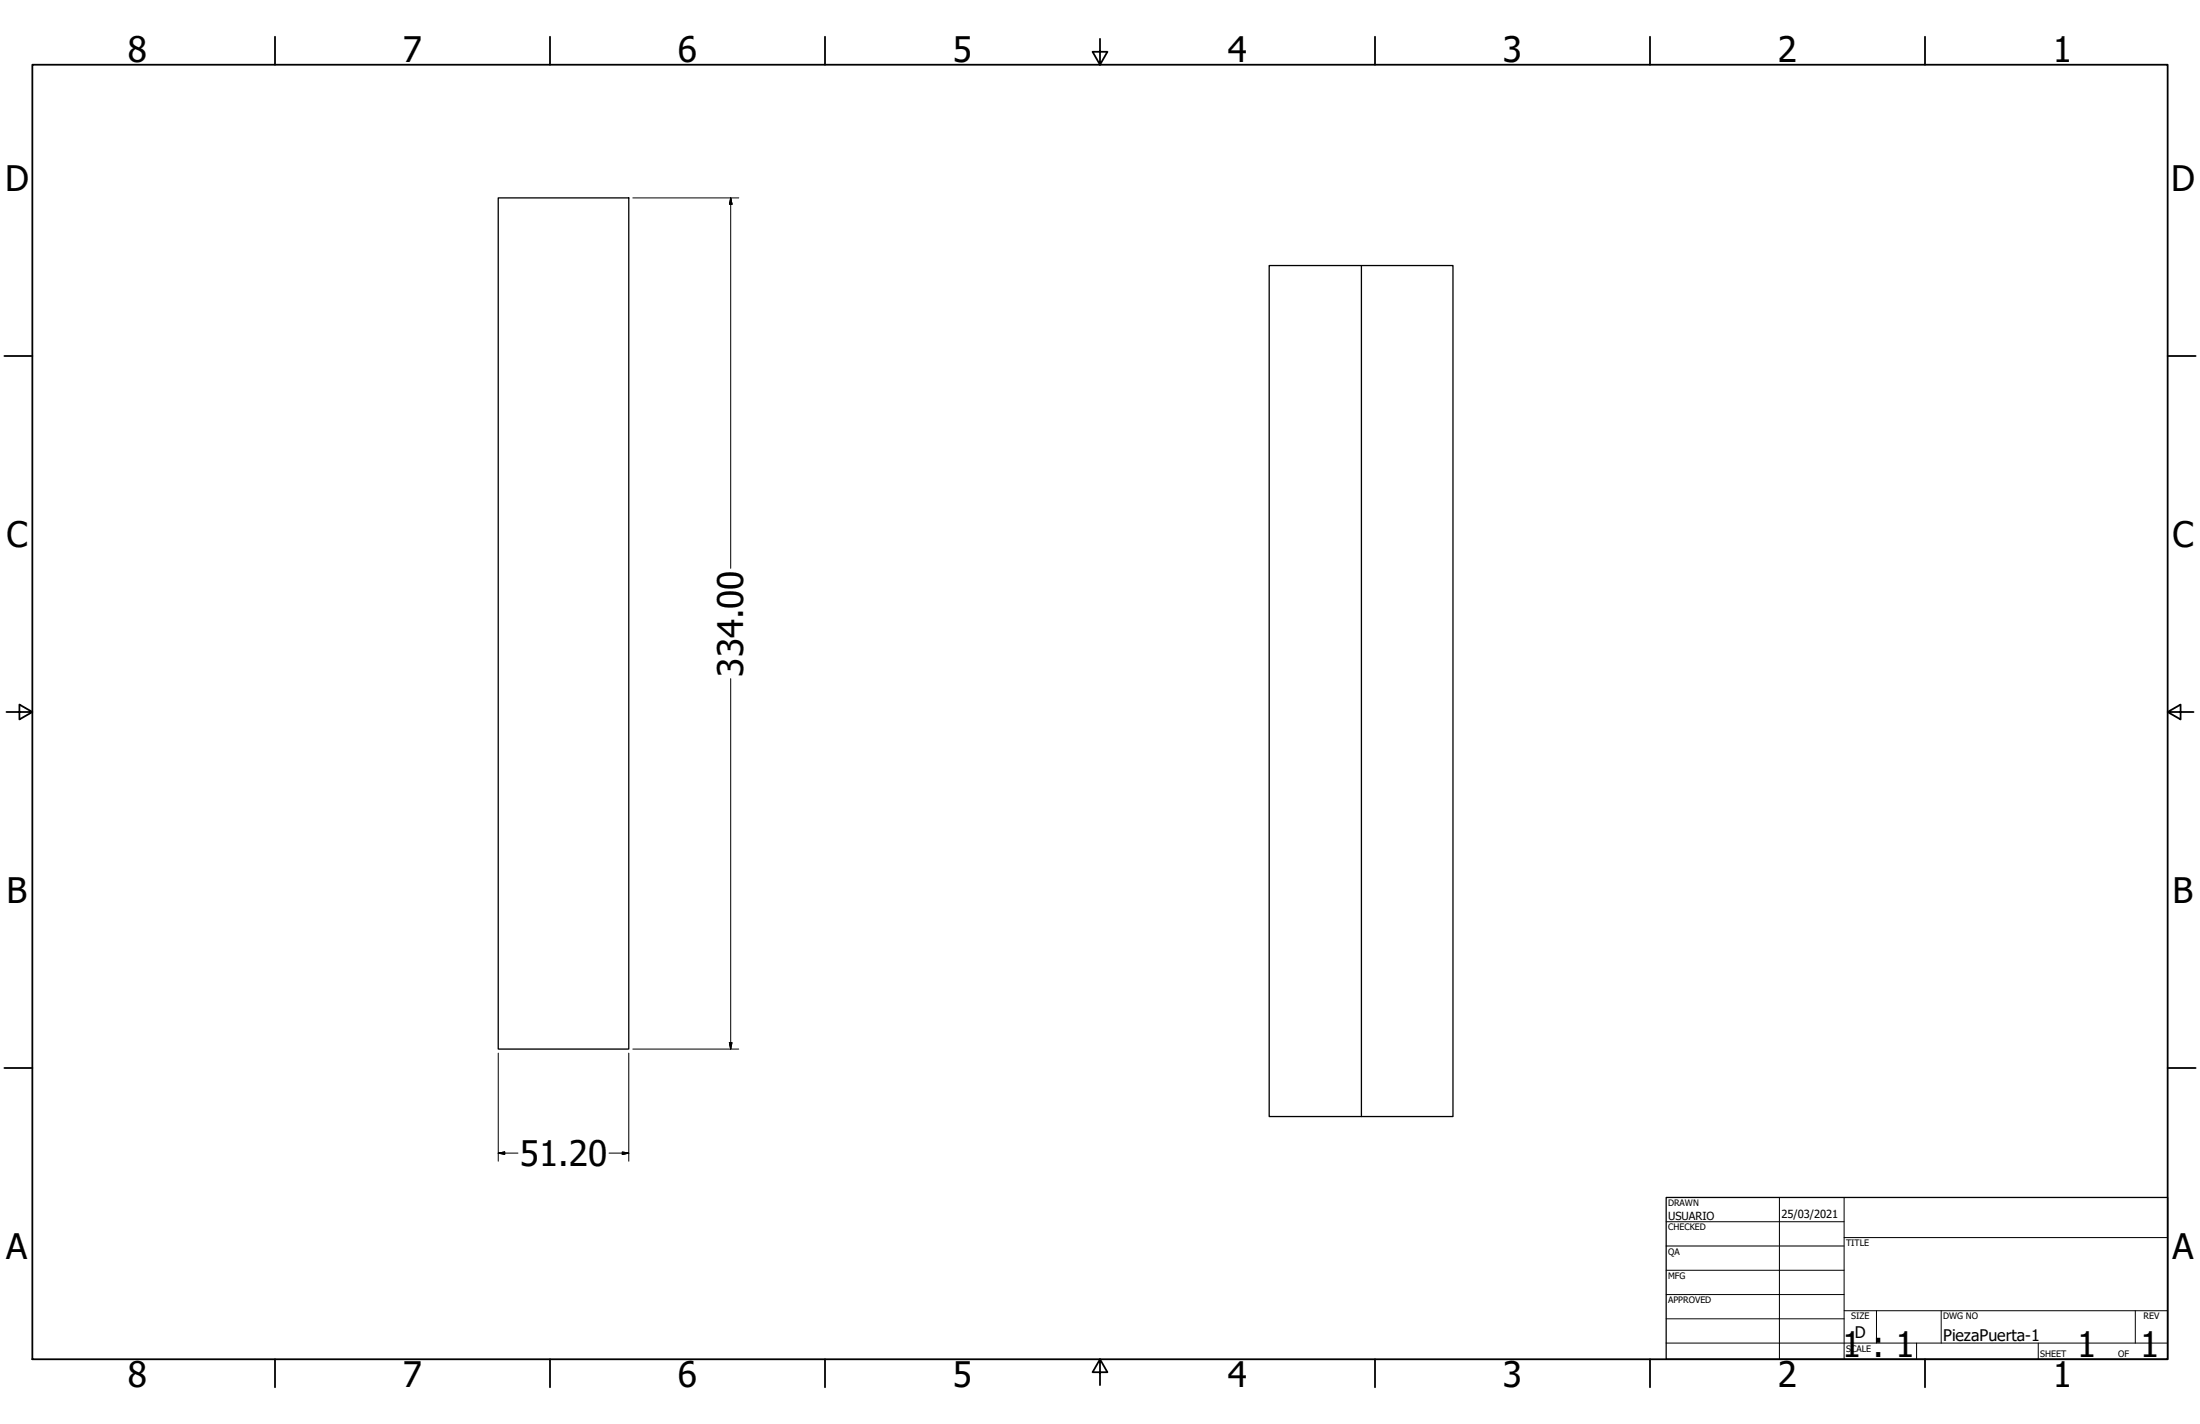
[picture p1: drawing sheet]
<svg xmlns="http://www.w3.org/2000/svg" width="864mm" height="559mm" viewBox="0 0 864 559" stroke-linecap="round" stroke-linejoin="round" font-family="sans-serif">
<!-- layer: Visible (ANSI) -->
<path d="M195.6 77.7h51.2v334h-51.2zM534.4 104.2v333.9h-36.2v-333.9h72.2v333.9h-36" fill="none" stroke="#000" stroke-width=".51"/>
<!-- layer: Border (ANSI) -->
<g fill="none" stroke="#000" stroke-width=".7">
<path d="M107.9 14.4v11M215.9 14.4v11M323.8 14.4v11M431.8 15.2v10.2l-2.9-5.1h5.8l-2.9 5.1M539.8 14.4v11M647.7 14.4v11M755.6 14.4v11M12.7 25.4h838.2v508h-838.2zM1.7 139.7h11M850.9 139.7h11M2.5 279.4h10.2l-5.1-2.9v5.8l5.1-2.9M850.9 279.4l5.1 2.9v-5.8l-5.1 2.9h10.2"/>
<path d="M1.7 419.1h11M850.9 419.1h11M107.9 533.4v11M215.9 533.4v11M323.8 533.4v11M431.8 533.4l2.9 5.1h-5.8l2.9-5.1v10.2M539.8 533.4v11M647.7 533.4v11M755.6 533.4v11"/>
</g>
<!-- layer: Title (ANSI) -->
<g fill="none" stroke="#000" stroke-width=".39">
<path d="M654 479.4h69.9M698.5 469.9v63.5M723.9 469.9v63.5M654 488.9h69.9M654 498.5h69.9M723.9 485.6h127M654 508h69.9M654 517.5h69.9M723.9 514.3h127M736.6 514.3v12.7M762 514.3v12.7M838.2 514.3v12.7"/>
<path d="M654 527h196.9M752.3 527v6.4M800.1 527v6.4"/>
</g>
<path d="M654 469.9h196.9v63.5h-196.9z" fill="none" stroke="#000" stroke-width=".51"/>
<!-- layer: Dimension (ANSI) -->
<path d="M248.4 77.7h41.6M286.8 77.7l.5 2.4h-1zM286.8 77.7v145.3M286.8 266.3v145.4M195.6 413.3v42.4M246.8 413.3v42.4M248.4 411.7h41.6M286.3 409.1h1l-.5 2.6zM195.6 452.5l2.5-.4v.9zM195.6 452.5h7.7M239.1 452.5h7.7M244.3 452.1l2.5 .4-2.5 .5z" fill="none" stroke="#000" stroke-width=".39"/>
<path d="M286.8 77.7l.5 2.4zM286.8 77.7l.5 2.4h-1zM286.3 409.1l.5 2.6zM286.3 409.1h1l-.5 2.6zM195.6 452.5l2.5-.4zM195.6 452.5l2.5-.4v.9zM244.3 453l2.5-.5zM244.3 452.1l2.5 .4-2.5 .5z" fill="#000" stroke="#000" stroke-width=".39"/>
<g font-size="13.8">
<text x="50.2" y="24.4">8</text>
<text x="158.2" y="24.4">7</text>
<text x="266.1" y="24.4">6</text>
<text x="374.1" y="24.4">5</text>
<text x="482" y="24.4">4</text>
<text x="590" y="24.4">3</text>
<text x="697.9" y="24.4">2</text>
<text x="805.9" y="24.4">1</text>
<text x="2" y="74.9">D</text>
<text x="852.2" y="74.9">D</text>
<text x="2.5" y="214.6">C</text>
<text x="852.8" y="214.6">C</text>
<text x="291.8" y="265.5" transform="rotate(-90 291.8 265.5)">334.00</text>
<text x="2.6" y="354.3">B</text>
<text x="852.9" y="354.3">B</text>
<text x="204.1" y="457.5">51.20</text>
<text x="2.5" y="494">A</text>
<text x="852.7" y="494">A</text>
<text x="723.1" y="532.6">1 : 1</text>
<text x="815.4" y="532.6">1</text>
<text x="840.1" y="532.6">1</text>
<text x="50.2" y="544.4">8</text>
<text x="158.2" y="544.4">7</text>
<text x="266.1" y="544.4">6</text>
<text x="374.1" y="544.4">5</text>
<text x="482" y="544.4">4</text>
<text x="590" y="544.4">3</text>
<text x="697.9" y="544.4">2</text>
<text x="805.9" y="544.4">1</text>
</g>
<g font-size="6.3">
<text x="728.1" y="524.9">D</text>
<text x="762.8" y="526.2">PiezaPuerta-1</text>
</g>
<g font-size="4.4">
<text x="654.8" y="478.6">USUARIO</text>
<text x="699.3" y="478">25/03/2021</text>
</g>
<g font-size="3.5">
<text x="654.8" y="473.2">DRAWN</text>
<text x="654.8" y="482.8">CHECKED</text>
<text x="724.7" y="488.9">TITLE</text>
<text x="654.8" y="492.3">QA</text>
<text x="654.8" y="501.8">MFG</text>
<text x="654.8" y="511.4">APPROVED</text>
<text x="726.7" y="517.7">SIZE</text>
<text x="762.8" y="517.7">DWG NO</text>
<text x="841.4" y="517.7">REV</text>
<text x="724.7" y="530.4">SCALE</text>
<text x="800.9" y="532.6">SHEET</text>
<text x="831.5" y="532.6">OF</text>
</g>
</svg>
